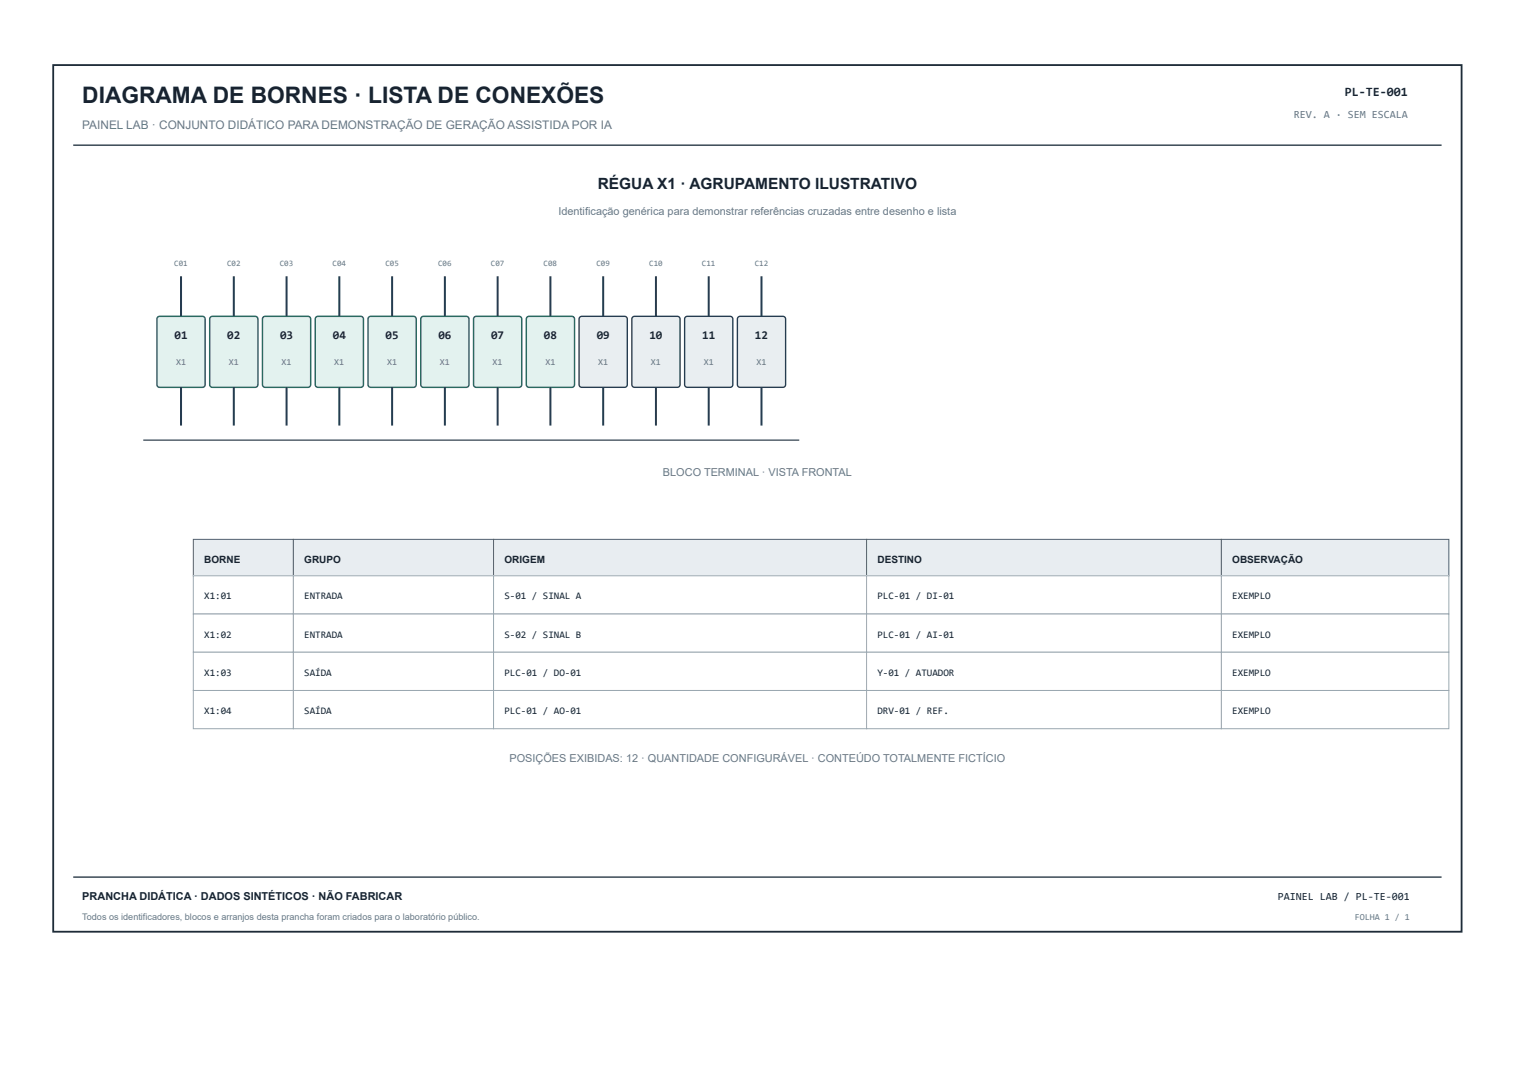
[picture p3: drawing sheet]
<svg xmlns="http://www.w3.org/2000/svg" width="420mm" height="297mm" viewBox="0 0 420 297" stroke-linecap="round" stroke-linejoin="round" font-family="sans-serif">
<path d="M14.8 18h390.9v240.4h-390.9z" fill="none" stroke="#1e2c38" stroke-width=".51"/>
<path d="M20.3 40.3h379.8" fill="none" stroke="#273744" stroke-width=".38"/>
<path d="M43.8 88l.5-.3h11.9a.76 .76 0 0 1 .7 .8v18.2a.76 .76 0 0 1-.7 .7h-11.9a.76 .76 0 0 1-.7-.7v-18.2z" fill="#e3f2ef"/>
<path d="M43.8 88l.5-.3h11.9a.76 .76 0 0 1 .7 .8v18.2a.76 .76 0 0 1-.7 .7h-11.9a.76 .76 0 0 1-.7-.7v-18.2z" fill="none" stroke="#28695f" stroke-width=".4"/>
<path d="M50.2 76.6v11.1M50.2 107.4v10.6" fill="none" stroke="#263d51" stroke-width=".56"/>
<path d="M58.4 88l.6-.3h11.8a.76 .76 0 0 1 .8 .8v18.2a.76 .76 0 0 1-.8 .7h-11.8a.76 .76 0 0 1-.8-.7v-18.2z" fill="#e3f2ef"/>
<path d="M58.4 88l.6-.3h11.8a.76 .76 0 0 1 .8 .8v18.2a.76 .76 0 0 1-.8 .7h-11.8a.76 .76 0 0 1-.8-.7v-18.2z" fill="none" stroke="#28695f" stroke-width=".4"/>
<path d="M64.9 76.6v11.1M64.9 107.4v10.6" fill="none" stroke="#263d51" stroke-width=".56"/>
<path d="M73.1 88l.5-.3h11.9a.76 .76 0 0 1 .7 .8v18.2a.76 .76 0 0 1-.7 .7h-11.9a.76 .76 0 0 1-.8-.7v-18.2z" fill="#e3f2ef"/>
<path d="M73.1 88l.5-.3h11.9a.76 .76 0 0 1 .7 .8v18.2a.76 .76 0 0 1-.7 .7h-11.9a.76 .76 0 0 1-.8-.7v-18.2z" fill="none" stroke="#28695f" stroke-width=".4"/>
<path d="M79.5 76.6v11.1M79.5 107.4v10.6" fill="none" stroke="#263d51" stroke-width=".56"/>
<path d="M87.7 88l.5-.3h11.9a.76 .76 0 0 1 .8 .8v18.2a.76 .76 0 0 1-.8 .7h-11.9a.76 .76 0 0 1-.7-.7v-18.2z" fill="#e3f2ef"/>
<path d="M87.7 88l.5-.3h11.9a.76 .76 0 0 1 .8 .8v18.2a.76 .76 0 0 1-.8 .7h-11.9a.76 .76 0 0 1-.7-.7v-18.2z" fill="none" stroke="#28695f" stroke-width=".4"/>
<path d="M94.2 76.6v11.1M94.2 107.4v10.6" fill="none" stroke="#263d51" stroke-width=".56"/>
<path d="M102.4 88l.5-.3h11.9a.76 .76 0 0 1 .7 .8v18.2a.76 .76 0 0 1-.7 .7h-11.9a.76 .76 0 0 1-.8-.7v-18.2z" fill="#e3f2ef"/>
<path d="M102.4 88l.5-.3h11.9a.76 .76 0 0 1 .7 .8v18.2a.76 .76 0 0 1-.7 .7h-11.9a.76 .76 0 0 1-.8-.7v-18.2z" fill="none" stroke="#28695f" stroke-width=".4"/>
<path d="M108.8 76.6v11.1M108.8 107.4v10.6" fill="none" stroke="#263d51" stroke-width=".56"/>
<path d="M117 88l.5-.3h11.9a.76 .76 0 0 1 .8 .8v18.2a.76 .76 0 0 1-.8 .7h-11.9a.76 .76 0 0 1-.7-.7v-18.2z" fill="#e3f2ef"/>
<path d="M117 88l.5-.3h11.9a.76 .76 0 0 1 .8 .8v18.2a.76 .76 0 0 1-.8 .7h-11.9a.76 .76 0 0 1-.7-.7v-18.2z" fill="none" stroke="#28695f" stroke-width=".4"/>
<path d="M123.5 76.6v11.1M123.5 107.4v10.6" fill="none" stroke="#263d51" stroke-width=".56"/>
<path d="M131.6 88l.6-.3h11.9a.76 .76 0 0 1 .7 .8v18.2a.76 .76 0 0 1-.7 .7h-11.9a.76 .76 0 0 1-.8-.7v-18.2z" fill="#e3f2ef"/>
<path d="M131.6 88l.6-.3h11.9a.76 .76 0 0 1 .7 .8v18.2a.76 .76 0 0 1-.7 .7h-11.9a.76 .76 0 0 1-.8-.7v-18.2z" fill="none" stroke="#28695f" stroke-width=".4"/>
<path d="M138.1 76.6v11.1M138.1 107.4v10.6" fill="none" stroke="#263d51" stroke-width=".56"/>
<path d="M146.3 88l.5-.3h11.9a.76 .76 0 0 1 .8 .8v18.2a.76 .76 0 0 1-.8 .7h-11.9a.76 .76 0 0 1-.7-.7v-18.2z" fill="#e3f2ef"/>
<path d="M146.3 88l.5-.3h11.9a.76 .76 0 0 1 .8 .8v18.2a.76 .76 0 0 1-.8 .7h-11.9a.76 .76 0 0 1-.7-.7v-18.2z" fill="none" stroke="#28695f" stroke-width=".4"/>
<path d="M152.8 76.6v11.1M152.8 107.4v10.6" fill="none" stroke="#263d51" stroke-width=".56"/>
<path d="M160.9 88l.6-.3h11.8a.76 .76 0 0 1 .8 .8v18.2a.76 .76 0 0 1-.8 .7h-11.8a.76 .76 0 0 1-.8-.7v-18.2z" fill="#e9eef1"/>
<path d="M160.9 88l.6-.3h11.8a.76 .76 0 0 1 .8 .8v18.2a.76 .76 0 0 1-.8 .7h-11.8a.76 .76 0 0 1-.8-.7v-18.2z" fill="none" stroke="#263b4e" stroke-width=".38"/>
<path d="M167.4 76.6v11.1M167.4 107.4v10.6" fill="none" stroke="#263d51" stroke-width=".56"/>
<path d="M175.6 88l.5-.3h11.9a.76 .76 0 0 1 .7 .8v18.2a.76 .76 0 0 1-.7 .7h-11.9a.76 .76 0 0 1-.7-.7v-18.2z" fill="#e9eef1"/>
<path d="M175.6 88l.5-.3h11.9a.76 .76 0 0 1 .7 .8v18.2a.76 .76 0 0 1-.7 .7h-11.9a.76 .76 0 0 1-.7-.7v-18.2z" fill="none" stroke="#263b4e" stroke-width=".38"/>
<path d="M182.1 76.6v11.1M182.1 107.4v10.6" fill="none" stroke="#263d51" stroke-width=".56"/>
<path d="M190.2 88l.6-.3h11.8a.76 .76 0 0 1 .8 .8v18.2a.76 .76 0 0 1-.8 .7h-11.8a.76 .76 0 0 1-.8-.7v-18.2z" fill="#e9eef1"/>
<path d="M190.2 88l.6-.3h11.8a.76 .76 0 0 1 .8 .8v18.2a.76 .76 0 0 1-.8 .7h-11.8a.76 .76 0 0 1-.8-.7v-18.2z" fill="none" stroke="#263b4e" stroke-width=".38"/>
<path d="M196.7 76.6v11.1M196.7 107.4v10.6" fill="none" stroke="#263d51" stroke-width=".56"/>
<path d="M204.9 88l.5-.3h11.9a.76 .76 0 0 1 .7 .8v18.2a.76 .76 0 0 1-.7 .7h-11.9a.76 .76 0 0 1-.7-.7v-18.2z" fill="#e9eef1"/>
<path d="M204.9 88l.5-.3h11.9a.76 .76 0 0 1 .7 .8v18.2a.76 .76 0 0 1-.7 .7h-11.9a.76 .76 0 0 1-.7-.7v-18.2z" fill="none" stroke="#263b4e" stroke-width=".38"/>
<path d="M211.3 76.6v11.1M211.3 107.4v10.6" fill="none" stroke="#263d51" stroke-width=".56"/>
<path d="M39.8 122.1h182" fill="none" stroke="#354452" stroke-width=".35"/>
<path d="M53.7 149.6h27.7v10.1h-27.7z" fill="#e8edf1"/>
<path d="M53.7 149.6h27.7v10.1h-27.7z" fill="none" stroke="#526170" stroke-width=".28"/>
<path d="M81.4 149.6h55.6v10.1h-55.6z" fill="#e8edf1"/>
<path d="M81.4 149.6h55.6v10.1h-55.6z" fill="none" stroke="#526170" stroke-width=".28"/>
<path d="M137 149.6h103.5v10.1h-103.5z" fill="#e8edf1"/>
<path d="M137 149.6h103.5v10.1h-103.5z" fill="none" stroke="#526170" stroke-width=".28"/>
<path d="M240.5 149.6h98.5v10.1h-98.5z" fill="#e8edf1"/>
<path d="M240.5 149.6h98.5v10.1h-98.5z" fill="none" stroke="#526170" stroke-width=".28"/>
<path d="M339 149.6h63.1v10.1h-63.1z" fill="#e8edf1"/>
<path d="M339 149.6h63.1v10.1h-63.1z" fill="none" stroke="#526170" stroke-width=".28"/>
<path d="M53.7 159.7h27.7v10.6h-27.7z" fill="#fff"/>
<path d="M53.7 159.7h27.7v10.6h-27.7z" fill="none" stroke="#9aa7b0" stroke-width=".28"/>
<path d="M81.4 159.7h55.6v10.6h-55.6z" fill="#fff"/>
<path d="M81.4 159.7h55.6v10.6h-55.6z" fill="none" stroke="#9aa7b0" stroke-width=".28"/>
<path d="M137 159.7h103.5v10.6h-103.5z" fill="#fff"/>
<path d="M137 159.7h103.5v10.6h-103.5z" fill="none" stroke="#9aa7b0" stroke-width=".28"/>
<path d="M240.5 159.7h98.5v10.6h-98.5z" fill="#fff"/>
<path d="M240.5 159.7h98.5v10.6h-98.5z" fill="none" stroke="#9aa7b0" stroke-width=".28"/>
<path d="M339 159.7h63.1v10.6h-63.1z" fill="#fff"/>
<path d="M339 159.7h63.1v10.6h-63.1z" fill="none" stroke="#9aa7b0" stroke-width=".28"/>
<path d="M53.7 170.3h27.7v10.6h-27.7z" fill="#fff"/>
<path d="M53.7 170.3h27.7v10.6h-27.7z" fill="none" stroke="#9aa7b0" stroke-width=".28"/>
<path d="M81.4 170.3h55.6v10.6h-55.6z" fill="#fff"/>
<path d="M81.4 170.3h55.6v10.6h-55.6z" fill="none" stroke="#9aa7b0" stroke-width=".28"/>
<path d="M137 170.3h103.5v10.6h-103.5z" fill="#fff"/>
<path d="M137 170.3h103.5v10.6h-103.5z" fill="none" stroke="#9aa7b0" stroke-width=".28"/>
<path d="M240.5 170.3h98.5v10.6h-98.5z" fill="#fff"/>
<path d="M240.5 170.3h98.5v10.6h-98.5z" fill="none" stroke="#9aa7b0" stroke-width=".28"/>
<path d="M339 170.3h63.1v10.6h-63.1z" fill="#fff"/>
<path d="M339 170.3h63.1v10.6h-63.1z" fill="none" stroke="#9aa7b0" stroke-width=".28"/>
<path d="M53.7 180.9h27.7v10.6h-27.7z" fill="#fff"/>
<path d="M53.7 180.9h27.7v10.6h-27.7z" fill="none" stroke="#9aa7b0" stroke-width=".28"/>
<path d="M81.4 180.9h55.6v10.6h-55.6z" fill="#fff"/>
<path d="M81.4 180.9h55.6v10.6h-55.6z" fill="none" stroke="#9aa7b0" stroke-width=".28"/>
<path d="M137 180.9h103.5v10.6h-103.5z" fill="#fff"/>
<path d="M137 180.9h103.5v10.6h-103.5z" fill="none" stroke="#9aa7b0" stroke-width=".28"/>
<path d="M240.5 180.9h98.5v10.6h-98.5z" fill="#fff"/>
<path d="M240.5 180.9h98.5v10.6h-98.5z" fill="none" stroke="#9aa7b0" stroke-width=".28"/>
<path d="M339 180.9h63.1v10.6h-63.1z" fill="#fff"/>
<path d="M339 180.9h63.1v10.6h-63.1z" fill="none" stroke="#9aa7b0" stroke-width=".28"/>
<path d="M53.7 191.5h27.7v10.6h-27.7z" fill="#fff"/>
<path d="M53.7 191.5h27.7v10.6h-27.7z" fill="none" stroke="#9aa7b0" stroke-width=".28"/>
<path d="M81.4 191.5h55.6v10.6h-55.6z" fill="#fff"/>
<path d="M81.4 191.5h55.6v10.6h-55.6z" fill="none" stroke="#9aa7b0" stroke-width=".28"/>
<path d="M137 191.5h103.5v10.6h-103.5z" fill="#fff"/>
<path d="M137 191.5h103.5v10.6h-103.5z" fill="none" stroke="#9aa7b0" stroke-width=".28"/>
<path d="M240.5 191.5h98.5v10.6h-98.5z" fill="#fff"/>
<path d="M240.5 191.5h98.5v10.6h-98.5z" fill="none" stroke="#9aa7b0" stroke-width=".28"/>
<path d="M339 191.5h63.1v10.6h-63.1z" fill="#fff"/>
<path d="M339 191.5h63.1v10.6h-63.1z" fill="none" stroke="#9aa7b0" stroke-width=".28"/>
<path d="M20.3 243.3h379.8" fill="none" stroke="#263744" stroke-width=".38"/>
<text font-size="6.3" fill="#182330" x="22.8" y="28.7">DIAGRAMA DE BORNES · LISTA DE CONEXÕES</text>
<text font-size="4.3" fill="#182330" x="165.9" y="52.4">RÉGUA X1 · AGRUPAMENTO ILUSTRATIVO</text>
<text font-size="3.5" fill="#182330" x="373.3" y="26.6">PL-TE-001</text>
<text font-size="3.3" fill="#678" x="22.8" y="35.7">PAINEL LAB · CONJUNTO DIDÁTICO PARA DEMONSTRAÇÃO DE GERAÇÃO ASSISTIDA POR IA</text>
<g font-size="3.3" fill="#182330">
<text x="48.4" y="94.1">01</text>
<text x="63.1" y="94.1">02</text>
<text x="77.7" y="94.1">03</text>
<text x="92.4" y="94.1">04</text>
<text x="107" y="94.1">05</text>
<text x="121.7" y="94.1">06</text>
<text x="136.3" y="94.1">07</text>
<text x="151" y="94.1">08</text>
<text x="165.6" y="94.1">09</text>
<text x="180.3" y="94.1">10</text>
<text x="194.9" y="94.1">11</text>
<text x="209.5" y="94.1">12</text>
</g>
<g font-size="3" fill="#678">
<text x="359.1" y="32.7">REV. A · SEM ESCALA</text>
<text x="155" y="59.7">Identificação genérica para demonstrar referências cruzadas entre desenho e lista</text>
<text x="184" y="131.9">BLOCO TERMINAL · VISTA FRONTAL</text>
<text x="141.4" y="211.5">POSIÇÕES EXIBIDAS: 12 · QUANTIDADE CONFIGURÁVEL · CONTEÚDO TOTALMENTE FICTÍCIO</text>
</g>
<g font-size="3" fill="#182330">
<text x="22.8" y="249.6">PRANCHA DIDÁTICA · DADOS SINTÉTICOS · NÃO FABRICAR</text>
<text x="354.6" y="249.6">PAINEL LAB / PL-TE-001</text>
</g>
<g font-size="2.8" fill="#182330">
<text x="56.7" y="156.2">BORNE</text>
<text x="84.5" y="156.2">GRUPO</text>
<text x="140" y="156.2">ORIGEM</text>
<text x="243.5" y="156.2">DESTINO</text>
<text x="342" y="156.2">OBSERVAÇÃO</text>
<text x="56.7" y="166.3">X1:01</text>
<text x="84.5" y="166.3">ENTRADA</text>
<text x="140" y="166.3">S-01 / SINAL A</text>
<text x="243.5" y="166.3">PLC-01 / DI-01</text>
<text x="342" y="166.3">EXEMPLO</text>
<text x="56.7" y="176.9">X1:02</text>
<text x="84.5" y="176.9">ENTRADA</text>
<text x="140" y="176.9">S-02 / SINAL B</text>
<text x="243.5" y="176.9">PLC-01 / AI-01</text>
<text x="342" y="176.9">EXEMPLO</text>
<text x="56.7" y="187.5">X1:03</text>
<text x="84.5" y="187.5">SAÍDA</text>
<text x="140" y="187.5">PLC-01 / DO-01</text>
<text x="243.5" y="187.5">Y-01 / ATUADOR</text>
<text x="342" y="187.5">EXEMPLO</text>
<text x="56.7" y="198.1">X1:04</text>
<text x="84.5" y="198.1">SAÍDA</text>
<text x="140" y="198.1">PLC-01 / AO-01</text>
<text x="243.5" y="198.1">DRV-01 / REF.</text>
<text x="342" y="198.1">EXEMPLO</text>
</g>
<g font-size="2.5" fill="#678">
<text x="48.9" y="101.1">X1</text>
<text x="63.5" y="101.1">X1</text>
<text x="78.1" y="101.1">X1</text>
<text x="92.8" y="101.1">X1</text>
<text x="107.4" y="101.1">X1</text>
<text x="122.1" y="101.1">X1</text>
<text x="136.7" y="101.1">X1</text>
<text x="151.4" y="101.1">X1</text>
<text x="166" y="101.1">X1</text>
<text x="180.7" y="101.1">X1</text>
<text x="195.3" y="101.1">X1</text>
<text x="210" y="101.1">X1</text>
<text x="22.8" y="255.2">Todos os identificadores, blocos e arranjos desta prancha foram criados para o laboratório público.</text>
<text x="376" y="255.2">FOLHA 1 / 1</text>
</g>
<g font-size="2.3" fill="#678">
<text x="48.4" y="73.9">C01</text>
<text x="63" y="73.9">C02</text>
<text x="77.7" y="73.9">C03</text>
<text x="92.3" y="73.9">C04</text>
<text x="107" y="73.9">C05</text>
<text x="121.6" y="73.9">C06</text>
<text x="136.2" y="73.9">C07</text>
<text x="150.9" y="73.9">C08</text>
<text x="165.5" y="73.9">C09</text>
<text x="180.2" y="73.9">C10</text>
<text x="194.8" y="73.9">C11</text>
<text x="209.5" y="73.9">C12</text>
</g>
</svg>
